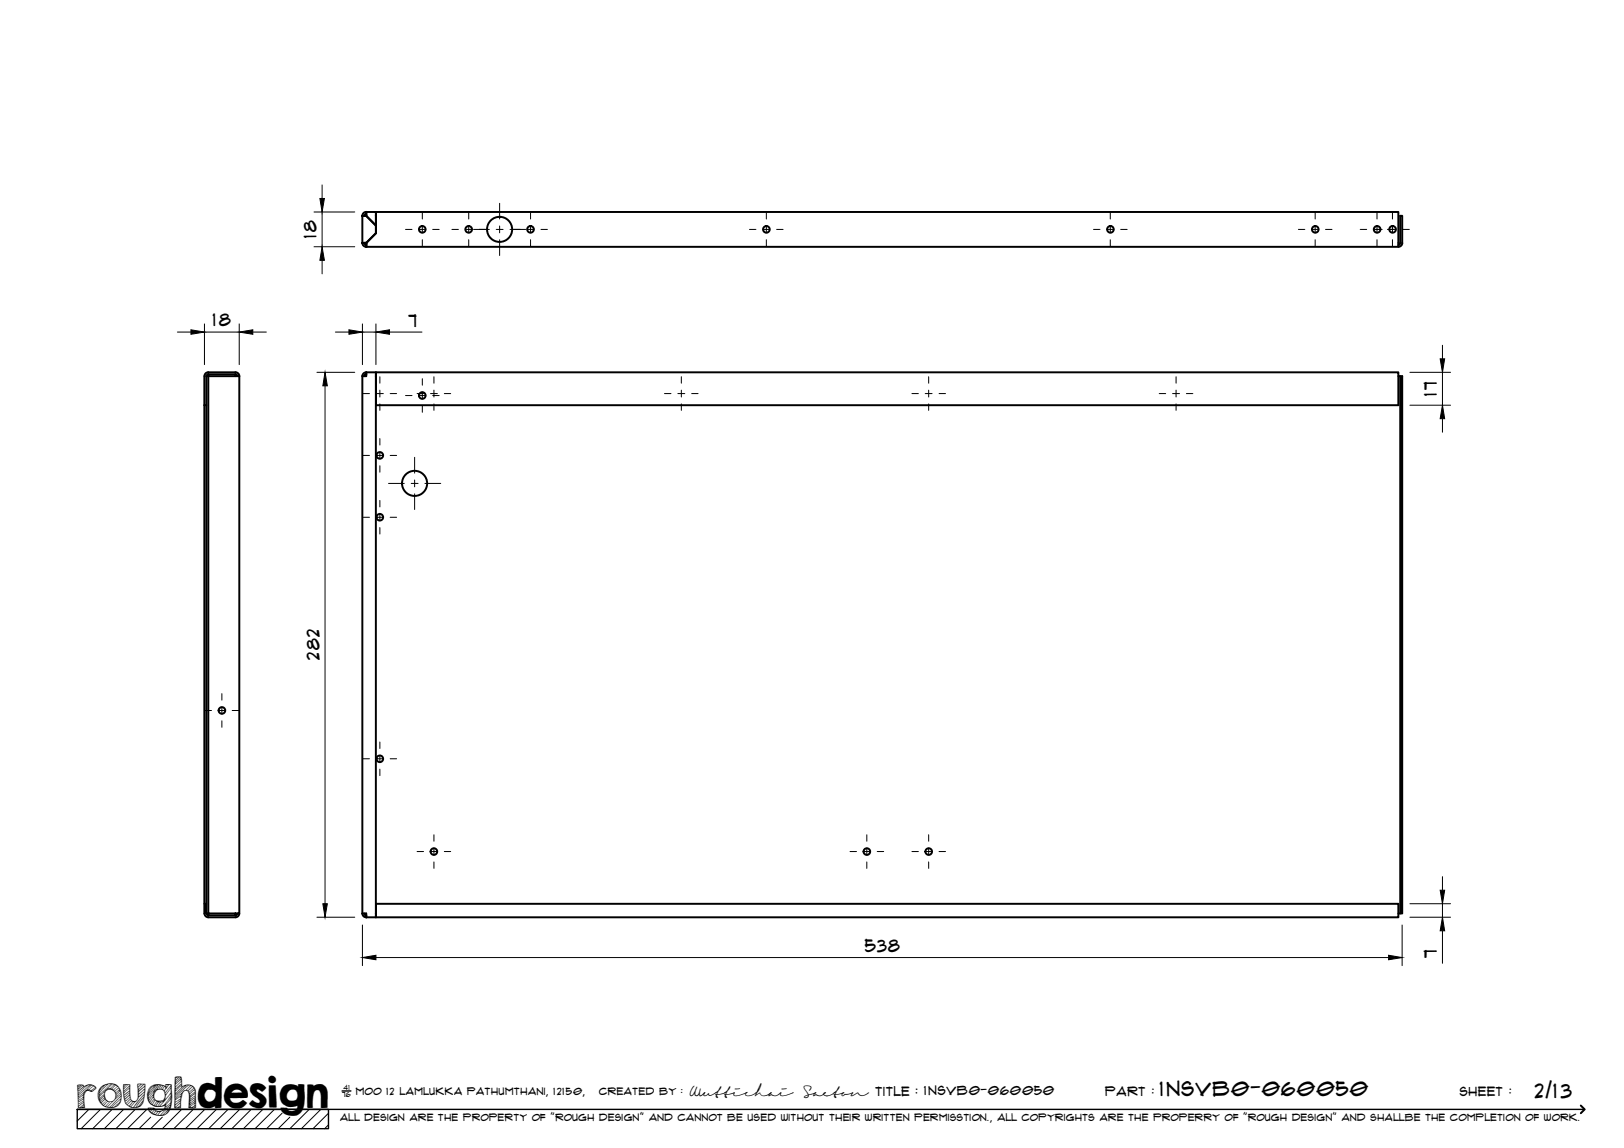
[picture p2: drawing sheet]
<svg xmlns="http://www.w3.org/2000/svg" width="420mm" height="297mm" viewBox="0 0 420 297" stroke-linecap="round" stroke-linejoin="round" font-family="sans-serif">
<!-- layer: Visible -->
<g fill="none" stroke="#000" stroke-width=".51">
<path d="M94.7 54.8h2.5v3.5l-2.4-2.5zM94.8 55.3l-.5 .3v.2M94.8 55.8l-.1-1a.97 .97 0 0 0-1 1l1 .1 2.5 2.5v1.9l-2.5 2.5-1 .1v-7.1l1 .1M94.3 62.9v.2l.5 .3M94.7 62.8l-1 .1a1.01 1.01 0 0 0 1 1l.1-1-.1 1h267.1v-9.1h-264.5v5.6l-2.5 2.5M361.8 63.4l.4-.3 .1-.2v-7.1h.5v7.1a1.01 1.01 0 0 1-1 1M52.9 97.3v136.6M52.9 97.3a1.01 1.01 0 0 1 1-1h7a.97 .97 0 0 1 1 1M53.9 96.8v.5v-.5M53.9 97.3v139.1h8v-139.1M53.9 96.8h7M53.9 96.8l-.4 .3-.1 .2"/>
<path d="M60.9 96.8v.5v-.5M60.9 96.8l.3 .1 .2 .4M61.9 97.3h-8.5v136.6M93.7 97.3v139.1M94.7 96.3l-.6 .2-.4 .8M94.7 96.8h.1M94.8 96.3l-.1 .5-.4 .2v.3M94.8 96.3h2.5M94.8 96.3l-.1 1h-1M97.2 96.3v141M97.2 96.8h.1M97.3 96.3h264.5v8.5h-264.5z"/>
<path d="M361.8 97.3h1v139.1h-.5v-139.1M52.9 104.8h.5M52.9 236.4v-2.5h.5v2.5h.5M52.9 236.3a1.01 1.01 0 0 0 1 1h7a1.01 1.01 0 0 0 1-1M53.4 236.3l.2 .5h.3M53.9 236.4v.4M53.9 236.8h7M60.9 236.8v-.4v.4M61.4 236.3l-.2 .5h-.3M93.7 236.4h1l.1 .9M93.7 236.4l.2 .5 .8 .4M94.3 236.4l.1 .4h.4v.5"/>
<path d="M94.8 237.3h2.5M97.2 236.8h.1M97.3 233.9h264.5v3.4h-264.5zM361.8 236.4h.5"/>
<circle cx="109.3" cy="59.3" r=".86"/>
<circle cx="121.3" cy="59.3" r=".86"/>
<circle cx="129.3" cy="59.3" r="3.2"/>
<circle cx="137.3" cy="59.3" r=".86"/>
<circle cx="198.3" cy="59.3" r=".86"/>
<circle cx="287.3" cy="59.3" r=".86"/>
<circle cx="340.3" cy="59.3" r=".86"/>
<circle cx="356.3" cy="59.3" r=".86"/>
<circle cx="360.3" cy="59.3" r=".86"/>
<circle cx="98.3" cy="117.8" r=".86"/>
<circle cx="109.3" cy="102.3" r=".86"/>
<circle cx="98.3" cy="133.8" r=".86"/>
<circle cx="107.3" cy="125.1" r="3.2"/>
<circle cx="57.4" cy="183.8" r=".86"/>
<circle cx="98.3" cy="196.3" r=".86"/>
<circle cx="112.3" cy="220.3" r=".86"/>
<circle cx="224.3" cy="220.3" r=".86"/>
<circle cx="240.3" cy="220.3" r=".86"/>
</g>
<!-- layer: TitleBlock -->
<path d="M20 287h65v5h-65zM20 287h390M88.5 282.3h2.3" fill="none" stroke="#000" stroke-width=".36"/>
<path d="M409 286.1l1 .9-1 1" fill="none" stroke="#000" stroke-width=".51"/>
<g fill="none" stroke="#000" stroke-width=".26">
<path d="M23 287l-3 3.1M26 287l-5 5M29 287l-5 5M32 287l-5 5M35 287l-5 5M38 287l-5 5M39 289.1l-3 2.9M42 289.1l-3 2.9M47 287l-5 5M50 287l-5 5M53 287l-5 5M56 287l-5 5"/>
<path d="M59 287l-5 5M62 287l-5 5M65 287l-5 5M68 287l-5 5M71 287l-5 5M73 288l-4 4M75 289.1l-3 2.9M80 287l-5 5M83 287l-5 5M85 288l-4 4M85 291l-1 1"/>
</g>
<!-- layer: Smart Centers -->
<g fill="none" stroke="#000" stroke-width=".26">
<path d="M104.9 59.4h1.7M108.4 59.4h1.8M109.3 55v1.7M109.3 58.5v1.7M112 59.4h1.6M116.9 59.4h1.7M120.4 59.4h1.8M121.3 55v1.7M121.3 58.5v1.7M122.5 59.4h4.1M128.4 59.4h1.8M129.3 52.6v4.1"/>
<path d="M129.3 58.5v1.7M132 59.4h4M136.4 59.4h1.8M137.3 55v1.7M137.3 58.5v1.7M140 59.4h1.6M193.9 59.4h1.7M197.4 59.4h1.8M198.3 55v1.7M198.3 58.5v1.7M200.9 59.4h1.7M282.9 59.4h1.7"/>
<path d="M286.4 59.4h1.8M287.3 55v1.7M287.3 58.5v1.7M289.9 59.4h1.7M335.9 59.4h1.7M339.4 59.4h1.8M340.3 55v1.7M340.3 58.5v1.7M342.9 59.4h1.7M351.9 59.4h1.7M355.4 59.4h2.2M356.3 55v1.7"/>
<path d="M356.3 58.5v1.7M358.9 59.4h2.2M360.3 55v1.7M360.3 58.5v1.7M362.9 59.4h1.7M109.3 62v1.7M121.3 62v1.7M129.3 62v4.1M137.3 62v1.7M198.3 62v1.7M287.3 62v1.7M340.3 62v1.7"/>
<path d="M356.3 62v1.7M360.3 62v1.7M98.3 97.5v1.7M109.3 98v1.7M112.3 97.5v1.7M176.3 97.5v1.7M240.3 97.5v1.7M304.3 97.5v1.7M93.9 117.8h1.7M93.9 101.8h1.7M97.4 117.8h1.8M97.4 101.8h1.8"/>
<path d="M98.3 101v1.7M98.3 104.5v1.7M98.3 113.5v1.7M98.3 117v1.7M100.9 117.8h1.7M100.9 101.8h1.7M104.9 102.3h1.7M107.3 118.3v4.1M107.9 101.8h1.7M108.4 102.3h1.8M109.3 101.4v1.8M109.3 105v1.7"/>
<path d="M111.4 101.8h1.8M112 102.3h1.6M112.3 101v1.7M112.3 104.5v1.7M115 101.8h1.6M171.9 101.8h1.7M175.4 101.8h1.8M176.3 101v1.7M176.3 104.5v1.7M178.9 101.8h1.7M235.9 101.8h1.7M239.4 101.8h1.8"/>
<path d="M240.3 101v1.7M240.3 104.5v1.7M243 101.8h1.6M299.9 101.8h1.7M303.4 101.8h1.8M304.3 101v1.7M304.3 104.5v1.7M306.9 101.8h1.7M93.9 133.8h1.7M97.4 133.8h1.8M98.3 120.5v1.7M98.3 129.5v1.7"/>
<path d="M98.3 132.9v1.8M98.3 136.5v1.7M100.5 125.1h4.1M100.9 133.8h1.7M106.4 125.1h1.8M107.3 124.2v1.8M107.3 127.8v4M109.9 125.1h4.1M57.4 179.5v1.7M53 183.8h1.7M56.5 183.8h1.8M57.4 183v1.7"/>
<path d="M57.4 186.5v1.7M60.1 183.8h1.6M93.9 196.3h1.7M97.4 196.3h1.8M98.3 192v1.7M98.3 195.4v1.8M98.3 199v1.7M100.9 196.3h1.7M112.3 216v1.7M112.3 219.4v1.8M224.3 216v1.7M224.3 219.4v1.8"/>
<path d="M240.3 216v1.7M240.3 219.4v1.8M107.9 220.3h1.7M111.4 220.3h1.8M112.3 223v1.7M115 220.3h1.6M219.9 220.3h1.7M223.4 220.3h1.7M224.3 223v1.7M226.9 220.3h1.7M235.9 220.3h1.7M239.4 220.3h1.8"/>
<path d="M240.3 223v1.7M243 220.3h1.6"/>
</g>
<!-- layer: FD_Dimensions -->
<g fill="none" stroke="#000" stroke-width=".26">
<path d="M81.2 54.8h10.6M83.3 47.8v3.6M83.3 54.8v9M81.2 63.8h10.6M83.3 67.4v3.5M45.9 85.9h3.5M52.9 85.9h9M52.9 83.8v10.5M61.9 83.8v10.5M65.4 85.9h3.5M82 96.3h9.8M84.1 99.8v134"/>
<path d="M86.8 85.9h3.5M93.8 83.8v10.5M93.8 85.9h3.5M97.3 83.8v10.5M100.8 85.9h8.4M364.8 96.3h10.5M373.2 89.3v3.5M373.2 96.3v8.5M364.8 104.8h10.5M373.2 108.3v3.5M82 237.3h9.8M93.8 239.3v10.6"/>
<path d="M362.8 239.3v10.6M364.8 237.3h10.5M364.8 233.8h10.5M373.2 226.8v3.5M373.2 233.8v3.5M97.3 247.8h262M373.2 240.8v8.4"/>
</g>
<g fill="#000" stroke="#000" stroke-width=".26">
<path d="M82.8 51.4h1.1l-.6 3.4zM83.3 63.8l.6 3.6h-1.1zM49.4 85.3l3.5 .6-3.5 .6zM61.9 85.9l3.5-.6v1.2zM84.1 96.3l.6 3.5h-1.2zM90.3 85.3l3.5 .6-3.5 .6zM97.3 85.9l3.5-.6v1.2zM372.6 92.8h1.2l-.6 3.5zM373.2 104.8l.6 3.5h-1.2zM83.5 233.8h1.2l-.6 3.5zM372.6 230.3h1.2l-.6 3.5zM93.8 247.8l3.5-.6v1.1z"/>
<path d="M359.3 247.2l3.5 .6-3.5 .5zM373.2 237.3l.6 3.5h-1.2z"/>
</g>
<text font-size="9.7" x="19.9" y="286.8">roughdesign</text>
<g font-size="5.3">
<text x="300.1" y="283.6">1NSVB0-060050</text>
<text x="397.1" y="284">2/13</text>
</g>
<g font-size="4.6">
<text x="81.9" y="61.6" transform="rotate(-90 81.9 61.6)">18</text>
<text x="55.1" y="84.5">18</text>
<text x="105.7" y="84.5">7</text>
<text x="371.8" y="102.4" transform="rotate(-90 371.8 102.4)">17</text>
<text x="82.6" y="170.8" transform="rotate(-90 82.6 170.8)">282</text>
<text x="223.8" y="246.3">538</text>
<text x="371.8" y="247.8" transform="rotate(-90 371.8 247.8)">7</text>
</g>
<g font-size="3.4">
<text x="178.3" y="283.5">Wuttichai</text>
<text x="208.1" y="283.5">Saeton title : 1NSVB0-060050</text>
</g>
<g font-size="3.3">
<text x="286" y="283.5">Part :</text>
<text x="377.7" y="283.5">sheet :</text>
</g>
<g font-size="2.7">
<text x="92.1" y="283.3">moo 12 Lamlukka pathumthani, 12150,</text>
<text x="155" y="283.3">created by :</text>
</g>
<text font-size="2.6" x="88" y="290.1">all design are the property of &quot;rough design&quot; and cannot be used without their written permisstion., all copyrights are the properry of &quot;rough design&quot; and shallbe the completion of work.</text>
<g font-size="1.9">
<text x="88.5" y="283.9">76</text>
<text x="88.9" y="282.1">41</text>
</g>
</svg>
